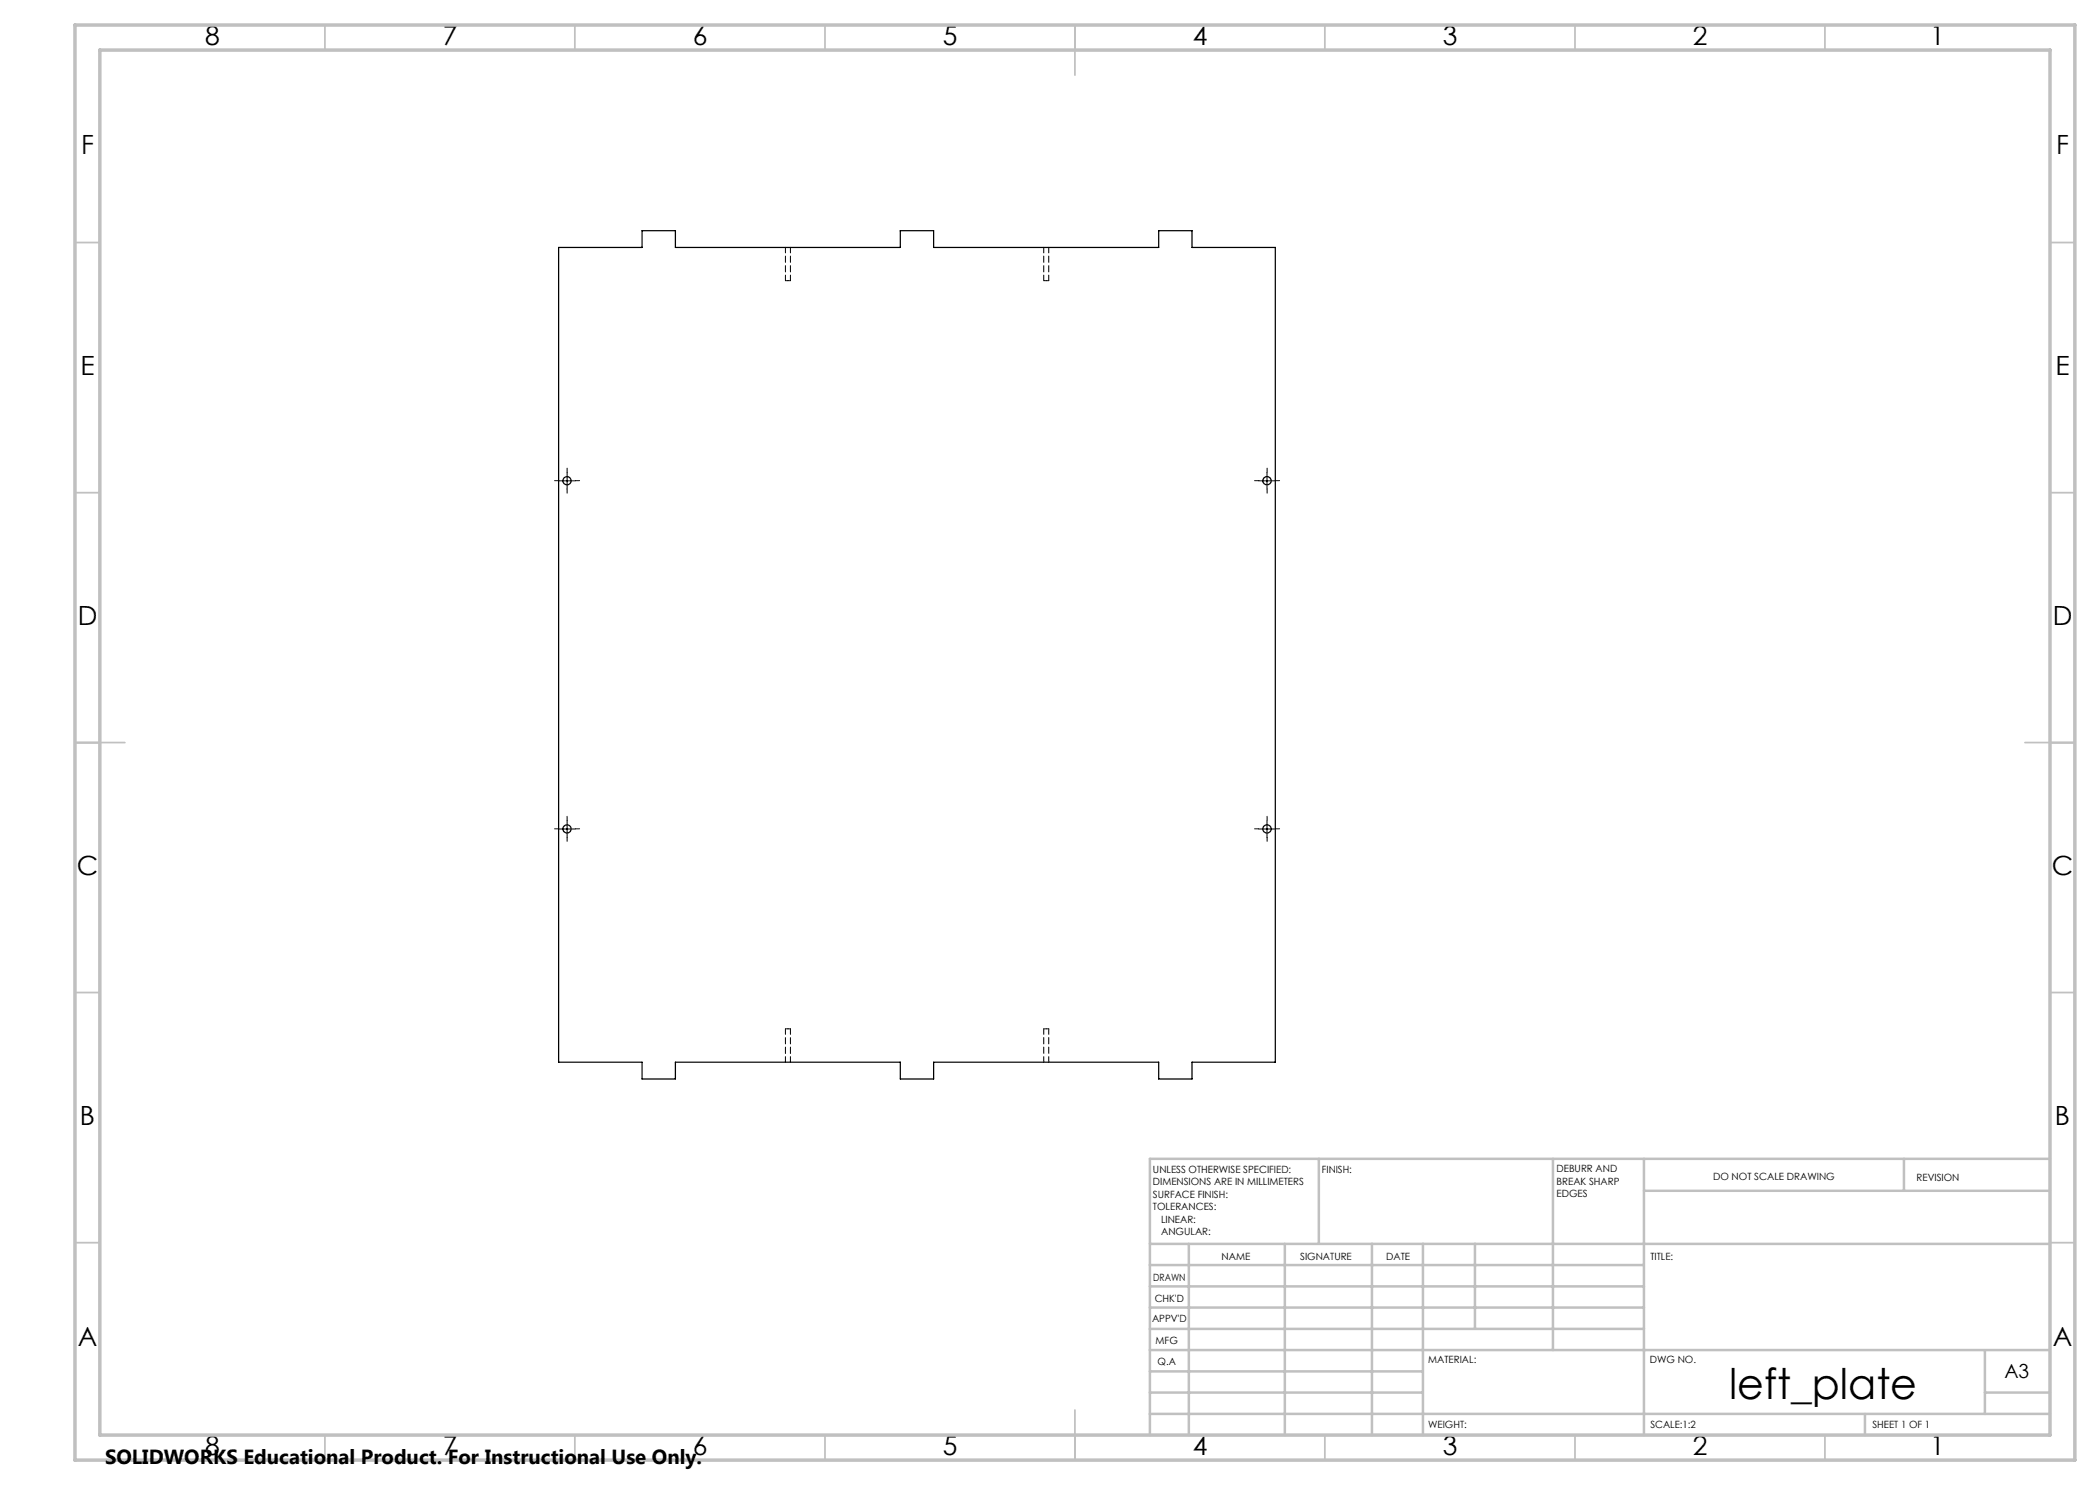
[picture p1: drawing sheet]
<svg xmlns="http://www.w3.org/2000/svg" width="420mm" height="297mm" viewBox="0 0 420 297" stroke-linecap="round" stroke-linejoin="round" font-family="sans-serif">
<g fill="none" stroke="#000" stroke-width=".2" stroke-dasharray="15.2 1.3 1.3 1.3">
<path d="M111.8 96.1h-.9M113.4 94.5v-.9M113.4 97.8v.8M115.1 96.1h.8M251.8 96.1h-.9M253.4 94.5v-.9M253.4 97.8v.8M255.1 96.1h.8M111.8 165.8h-.9M113.4 164.1v-.8M113.4 167.4v.9M115.1 165.8h.8"/>
<path d="M251.8 165.8h-.9M253.4 164.1v-.8M253.4 167.4v.9M255.1 165.8h.8"/>
</g>
<path d="M111.7 96.2h3.4M113.4 94.5v3.3M251.7 96.2h3.4M253.4 94.5v3.3M111.7 165.8h3.4M113.4 164.1v3.4M251.7 165.8h3.4M253.4 164.1v3.4" fill="none" stroke="#000" stroke-width=".2"/>
<g fill="none" stroke="#c0c0c0" stroke-width=".35">
<path d="M65 5v5M115 5v5M165 5v5M215 5v10M265 5v5M315 5v5M365 5v5M15 48.5h5M410 48.5h5M15 98.5h5M410 98.5h5M15 148.5h10"/>
<path d="M405 148.5h10M15 198.5h5M410 198.5h5M15 248.5h5M410 248.5h5M65 287v5M115 287v5M165 287v5M215 282v10M265 287v5M315 287v5M365 287v5"/>
</g>
<g fill="none" stroke="#c0c0c0" stroke-width=".5">
<path d="M263.8 231.8v17M310.6 231.8v38.2M328.8 231.8v55.2M328.8 238.2h81.2M380.8 231.8v6.4M410 231.8h-180v55.2M230 248.8h180M230 257.3h98.8M230 253h98.8M237.8 248.8v38.2M257 248.8v38.2M274.4 248.8v38.2"/>
<path d="M284.6 248.8v38.2M295 248.8v17M230 265.8h98.8M230 261.5h98.8M230 278.5h54.6M230 274.3h54.6M230 270h180M397 278.5h13M397 270v12.8M230 282.8h180M373 282.8v4.2"/>
</g>
<path d="M15 5h400v287h-400zM20 10h390v277h-390z" fill="none" stroke="#c0c0c0" stroke-width=".7"/>
<g fill="none" stroke="#000" stroke-width=".25">
<path d="M111.7 49.5h16.7v-3.4h6.7v3.4h45v-3.4h6.6v3.4h45v-3.4h6.7v3.4h16.7v162.9h-16.7v3.4h-6.7v-3.4h-45v3.4h-6.6v-3.4h-45v3.4h-6.7v-3.4h-16.7z"/>
<circle cx="113.4" cy="96.1" r=".83"/>
<circle cx="253.4" cy="96.2" r=".84"/>
<circle cx="113.4" cy="165.8" r=".83"/>
<circle cx="253.4" cy="165.8" r=".84"/>
</g>
<path d="M157.1 56.1h.5M157.6 56.1h.5M208.8 56.1h.5M209.3 56.1h.5M157.1 205.8h.5M157.6 205.8h.5M208.8 205.8h.5M209.3 205.8h.5" fill="none" stroke="#000" stroke-width=".2" stroke-dasharray="1.3 .6"/>
<path d="M157.1 49.5v6.6M158.1 56.1v-6.6M208.8 49.5v6.6M209.8 56.1v-6.6M157.1 205.8v6.6M158.1 212.4v-6.6M208.8 205.8v6.6M209.8 212.4v-6.6" fill="none" stroke="#000" stroke-width=".2" stroke-dasharray="1.3 .6" stroke-dashoffset=".2"/>
<text font-size="8.5" x="345.8" y="279.7">left_plate</text>
<g font-size="5.3">
<text x="41" y="9">8</text>
<text x="88.5" y="9">7</text>
<text x="138.5" y="9">6</text>
<text x="188.5" y="9">5</text>
<text x="238.5" y="9">4</text>
<text x="288.5" y="9">3</text>
<text x="338.5" y="9">2</text>
<text x="386" y="9">1</text>
<text x="16.2" y="30.8">F</text>
<text x="411.2" y="30.8">F</text>
<text x="16.1" y="75">E</text>
<text x="411.1" y="75">E</text>
<text x="15.5" y="125">D</text>
<text x="410.5" y="125">D</text>
<text x="15.4" y="175">C</text>
<text x="410.4" y="175">C</text>
<text x="16" y="225">B</text>
<text x="411" y="225">B</text>
<text x="15.5" y="269.3">A</text>
<text x="410.5" y="269.3">A</text>
<text x="41" y="291">8</text>
<text x="88.5" y="291">7</text>
<text x="138.5" y="291">6</text>
<text x="188.5" y="291">5</text>
<text x="238.5" y="291">4</text>
<text x="288.5" y="291">3</text>
<text x="338.5" y="291">2</text>
<text x="386" y="291">1</text>
</g>
<text font-size="4.1" x="21" y="292.8">SOLIDWORKS Educational Product. For Instructional Use Only.</text>
<text font-size="3.9" x="400.9" y="275.5">A3</text>
<g font-size="2">
<text x="230.6" y="234.6">UNLESS OTHERWISE SPECIFIED:</text>
<text x="230.6" y="237.1">DIMENSIONS ARE IN MILLIMETERS</text>
<text x="230.6" y="239.6">SURFACE FINISH:</text>
<text x="264.4" y="234.6">FINISH:</text>
<text x="311.3" y="234.5">DEBURR AND</text>
<text x="311.3" y="237">BREAK SHARP</text>
<text x="311.3" y="239.5">EDGES</text>
<text x="342.6" y="236">DO NOT SCALE DRAWING</text>
<text x="383.3" y="236.2">REVISION</text>
<text x="230.6" y="242.1">TOLERANCES:</text>
<text x="232.2" y="244.6">LINEAR:</text>
<text x="232.2" y="247.1">ANGULAR:</text>
<text x="244.3" y="252">NAME</text>
<text x="260" y="251.9">SIGNATURE</text>
<text x="277.2" y="251.9">DATE</text>
<text x="330.1" y="251.9">TITLE:</text>
<text x="230.6" y="256.1">DRAWN</text>
<text x="230.9" y="260.3">CHK'D</text>
<text x="230.4" y="264.4">APPV'D</text>
<text x="231.1" y="268.8">MFG</text>
<text x="231.5" y="273">Q.A</text>
<text x="285.6" y="272.5">MATERIAL:</text>
<text x="330" y="272.5">DWG NO.</text>
<text x="285.6" y="285.5">WEIGHT:</text>
<text x="330.1" y="285.6">SCALE:1:2</text>
<text x="374.5" y="285.6">SHEET 1 OF 1</text>
</g>
</svg>
